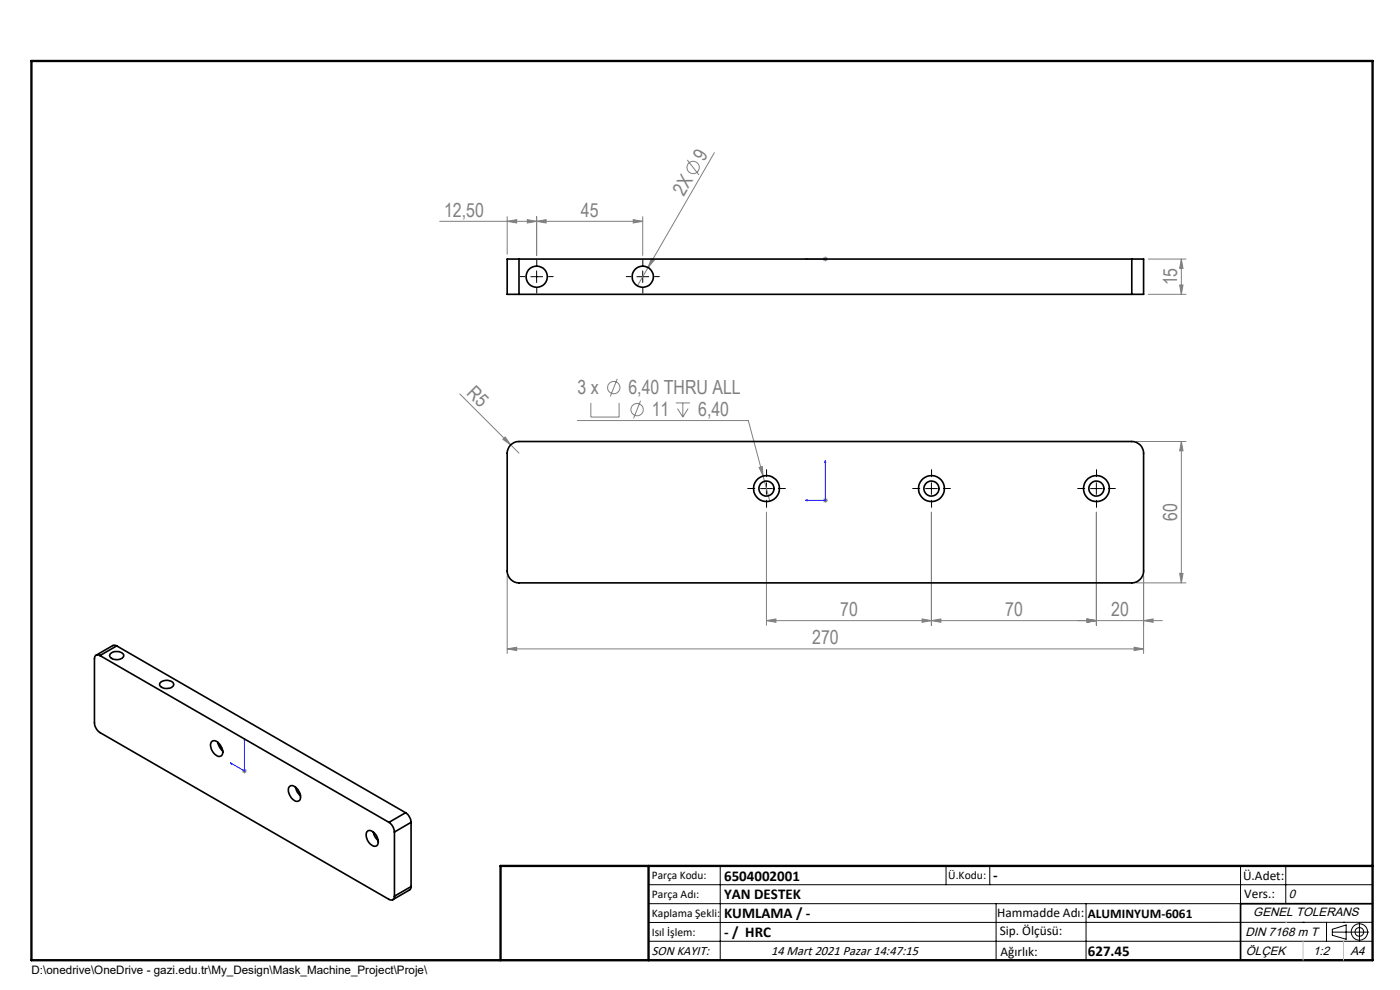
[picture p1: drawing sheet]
<svg xmlns="http://www.w3.org/2000/svg" width="297mm" height="210mm" viewBox="0 0 297 210" stroke-linecap="round" stroke-linejoin="round" font-family="sans-serif">
<g fill="none" stroke="#808080" stroke-width=".21">
<path d="M145.8 33.9l2.5 3.2M151.6 32.4l-16.4 28.2M93.3 46.9h43M107.6 46.9l2-.3v.7zM107.6 46v7.9M111.9 46.6l1.9 .3-1.9 .4zM113.8 46.9l2.1-.3v.7zM113.8 46v8.2M134.3 46.6l2 .3-2 .4zM136.3 46v8.2M138.2 54.8l.6 .4-1.3 1.6zM174.6 55h1"/>
<path d="M174.7 54.6l.8 .7M175.1 54.4v1M175.5 54.6l-.8 .7M243.6 55h8M250.6 55v7.4M250.6 55l.4 1.9h-.7zM243.6 62.4h8M250.3 60.5h.7l-.4 1.9zM97.5 83.6l12.6 12.5M106.7 93.2l.5-.5 1.1 1.7zM122.5 89.2h36.3l3.1 11.8M125.3 85.5v3h6v-3"/>
<path d="M131 80.4l-1.5 3.7M135.9 85l-1.5 3.8M143.4 85.5h3M143.7 86.7l1.2 1.8M144.9 85.5v3M146 86.7l-1.1 1.8M161 99.2l.7-.3 .2 2.1zM241.1 93.7h10.5M250.6 93.7l.4 1.9h-.7zM250.6 93.7v29.9M161.9 101l1.4 5.3M162.6 108.6v24"/>
<path d="M174.6 106.1h1M174.7 105.8l.8 .7M175.1 105.6v1M175.5 105.8l-.8 .7M197.6 108.6v24M232.6 108.6v24M107.6 137.6l2-.3v.7zM107.6 122.1v16.5M107.6 137.6h135M162.6 131.6l2-.3v.7zM162.6 131.6h84M195.6 131.3l2 .3-2 .4z"/>
<path d="M197.6 131.6l2-.3v.7zM230.6 131.3l2 .3-2 .4zM240.6 137.3l2 .3-2 .4zM241.1 123.6h10.5M242.6 131.6l2-.3v.7zM242.6 122.1v16.5M250.3 121.6h.7l-.4 2zM51.4 163.5h1M51.5 163.2l.7 .7M51.9 163v1.1M52.2 163.2l-.7 .7"/>
<circle cx="147" cy="35.5" r="1.31"/>
<circle cx="130.2" cy="82.2" r="1.31"/>
<circle cx="135.2" cy="86.9" r="1.3"/>
</g>
<g fill="none" stroke="#000" stroke-width=".21">
<path d="M112.6 58.7h2.5M113.8 57.5v2.4M135.1 58.7h2.5M136.3 57.5v2.4M161.4 103.6h2.5M162.6 102.4v2.5M196.4 103.6h2.5M197.6 102.4v2.5M231.4 103.6h2.5M232.6 102.4v2.5M137.6 187.7h153.6M137.6 191.7h153.6"/>
<path d="M137.6 199.7h153.6M152.8 183.7v20M200.7 183.7v4M210 183.7v4M211.3 191.7v12M230.4 191.7v12M263.2 183.7v20M272.8 183.7v8M276.4 195.6h.1M281.4 195.6v4.1M282.6 197.7h7.8M282.6 197.1l3-.9v3l-3-.8z"/>
<path d="M285 195.6h.1M288.4 195.8v3.8M291.2 195.6l-153.6 .1"/>
<circle cx="288.4" cy="197.7" r="1.74"/>
<circle cx="288.4" cy="197.7" r=".93"/>
</g>
<path d="M170.9 55h.4h-.4M170.9 55h4.2M175 55h.2zM175.1 55h.1M175.1 97.7l.1 .4h-.2zM175.1 97.7v8.4h-4.2M170.9 106.1l.4-.1v.2zM51.9 156.6v.4l-.1-.1zM51.9 156.6v6.9l-3-1.7M48.9 161.8l.2 .1v.2z" fill="none" stroke="#00f" stroke-width=".21"/>
<g fill="none" stroke="#000" stroke-width=".21" stroke-dasharray="15.2 1.3 1.3 1.3">
<path d="M111.4 58.7h-1M113.9 56.2v-1M116.4 58.7h1M133.9 58.7h-1M136.4 56.2v-1M138.9 58.7h1M113.9 61.2v1M136.4 61.2v1M160.1 103.6h-1.5M162.6 101.1v-1.5M162.6 106.1v1.5M165.1 103.6h1.5"/>
<path d="M195.1 103.6h-1.5M197.6 101.1v-1.5M197.6 106.1v1.5M200.1 103.6h1.5M230.1 103.6h-1.5M232.6 101.1v-1.5M232.6 106.1v1.5M235.1 103.6h1.5"/>
</g>
<path d="M106.2 203.7h185" fill="none" stroke="#000" stroke-width=".25"/>
<path d="M291.2 191.7h-28v12" fill="none" stroke="#000" stroke-width=".35"/>
<path d="M6.7 12.9h284.5v190.8h-284.5zM137.6 183.7v20M291.2 183.7h-185v20" fill="none" stroke="#000" stroke-width=".5"/>
<path d="M272.8 195.6h.1M276.4 199.7v4M285 199.7v4" fill="none" stroke="#c0c0c0" stroke-width=".21"/>
<g fill="#00f">
<path d="M170.9 106.1l.4 .1v-.2zM175.1 97.7l-.1 .4h.2z"/>
<path d="M170.9 55h.4zM175 55h.2z"/>
<path d="M48.9 161.8l.2 .3v-.2zM51.9 156.6l-.1 .3 .1 .1z"/>
</g>
<g fill="#808080">
<path d="M106.7 93.2l.5-.5 1.1 1.7z"/>
<path d="M138.2 54.8l.6 .4-1.3 1.6z"/>
<path d="M107.6 137.6l2-.3v.7zM240.6 137.3l2 .3-2 .4zM230.6 131.3l2 .3-2 .4zM242.6 131.6l2-.3v.7zM197.6 131.6l2-.3v.7zM230.6 131.3l2 .3-2 .4zM162.6 131.6l2-.3v.7zM195.6 131.3l2 .3-2 .4zM161 99.2l.9 1.8-.2-2.1zM107.6 46.9l2-.3v.7zM111.9 46.6l1.9 .3-1.9 .4zM113.8 46.9l2.1-.3v.7zM134.3 46.6l2 .3-2 .4z"/>
<path d="M250.3 121.6h.7l-.4 2zM250.6 93.7l.4 1.9h-.7z"/>
<path d="M250.6 55l.4 1.9h-.7zM250.3 60.5h.7l-.4 1.9z"/>
</g>
<g fill="none" stroke="#000" stroke-width=".35">
<path d="M110.1 55h-2.5v7.4h2.5M110.1 55v7.4M110.1 55h130M240.1 55h2.5v7.4h-2.5M240.1 55v7.4M110.1 62.4h130M108.3 94.4a2.47 2.47 0 0 1 1.8-.7h130a2.47 2.47 0 0 1 2.5 2.4v25a2.53 2.53 0 0 1-2.5 2.5h-130a2.53 2.53 0 0 1-2.5-2.5v-25a2.72 2.72 0 0 1 .7-1.7zM21.2 139.1a.72 .72 0 0 0-.8-.1 .72 .72 0 0 0-.4 .7v13.6a2.71 2.71 0 0 0 1.2 2.1l61.3 35.4a.72 .72 0 0 0 .8 0 .72 .72 0 0 0 .4-.7M21.2 139.1l61.3 35.3M23.4 138.7a1.99 1.99 0 0 1 2.8 .2 1.48 1.48 0 0 1-2 1 .79 .79 0 0 1-.8-.4 .79 .79 0 0 1 0-.8zM24.8 137l-.9-.1-3.5 2.1M24.8 137l-3.6 2.1"/>
<path d="M24.8 137l61.2 35.4M34 144.8a1.9 1.9 0 0 1 2.8 .3 1.15 1.15 0 0 1-1.4 .9 1.17 1.17 0 0 1-1.5-1.1zM44.9 157.3a1.27 1.27 0 0 1 1.8 .7 1.82 1.82 0 0 1 .2 2.4 1.92 1.92 0 0 1-2.1-1.6l-.1-.9zM46.2 157.5l.4 1.1 .6 .7M61.3 167a1.03 1.03 0 0 1 1.7 .3 1.9 1.9 0 0 1 .4 2.6 1.87 1.87 0 0 1-2.1-1.6l-.1-.6zM62.7 167l.4 1.1 .6 .7M77.9 176.3a1.64 1.64 0 0 1 2.1 1.4 1.19 1.19 0 0 1-.5 1.8 2.32 2.32 0 0 1-1.6-3.2zM79.2 176.5l.4 1.1 .6 .7M82.5 174.4a2.71 2.71 0 0 1 1.2 2.1M83.7 176.5v13.6M86 172.4a2.71 2.71 0 0 1 1.2 2M86 172.4l-3.5 2"/>
<path d="M87.2 174.4l-3.5 2.1M87.2 174.4v13.7M87.2 188.1l-.1 .4-.2 .3-3.6 2M87.2 188.1l-3.5 2"/>
<circle cx="113.9" cy="58.7" r="2.26"/>
<circle cx="136.3" cy="58.7" r="2.25"/>
<circle cx="162.6" cy="103.7" r="2.75"/>
<circle cx="162.6" cy="103.6" r="1.61"/>
<circle cx="197.6" cy="103.7" r="2.75"/>
<circle cx="197.6" cy="103.6" r="1.61"/>
<circle cx="232.6" cy="103.7" r="2.75"/>
<circle cx="232.6" cy="103.6" r="1.6"/>
</g>
<g font-size="4.1" fill="#808080">
<text x="149.4" y="34.3" transform="rotate(-60 149.4 34.3)">9</text>
<text x="145.1" y="41.8" transform="rotate(-60 145.1 41.8)">2X</text>
<text x="94.2" y="46">12,50</text>
<text x="123.2" y="46">45</text>
<text x="249.7" y="60.6" transform="rotate(-90 249.7 60.6)">15</text>
<text x="98.9" y="83.6" transform="rotate(45 98.9 83.6)">R5</text>
<text x="122.5" y="83.6">3 x</text>
<text x="133.3" y="83.6">6,40 THRU ALL</text>
<text x="138.3" y="88.3">11</text>
<text x="148.1" y="88.3">6,40</text>
<text x="249.7" y="110.5" transform="rotate(-90 249.7 110.5)">60</text>
<text x="178.2" y="130.7">70</text>
<text x="213.2" y="130.7">70</text>
<text x="235.7" y="130.7">20</text>
<text x="172.3" y="136.7">270</text>
</g>
<g font-size="3.2">
<text x="153.6" y="186.8">6504002001</text>
<text x="153.6" y="190.8">YAN DESTEK</text>
<text x="210.7" y="186.6">-</text>
<text x="153.6" y="194.8">KUMLAMA / -</text>
<text x="153.6" y="198.8">- / HRC</text>
<text x="230.8" y="202.8">627.45</text>
</g>
<g font-size="2.8">
<text x="263.7" y="186.7">Ü.Adet:</text>
<text x="263.9" y="190.5">Vers.:</text>
<text x="211.5" y="194.5">Hammadde Adı:</text>
<text x="230.8" y="194.7">ALUMINYUM-6061</text>
<text x="138.3" y="202.6">SON KAYIT:</text>
<text x="163.6" y="202.6">14 Mart 2021 Pazar 14:47:15</text>
<text x="212.1" y="198.4">Sip. Ölçüsü:</text>
<text x="212.2" y="202.7">Ağırlık:</text>
</g>
<g font-size="2.6">
<text x="273.4" y="190.4">0</text>
<text x="265.9" y="194.4">GENEL TOLERANS</text>
<text x="264.2" y="198.5">DIN 7168 m T</text>
<text x="264.3" y="202.6">ÖLÇEK</text>
<text x="278.5" y="202.6">1:2</text>
<text x="286.5" y="202.6">A4</text>
</g>
<g font-size="2.5">
<text x="138.3" y="186.4">Parça Kodu:</text>
<text x="138.3" y="190.5">Parça Adı:</text>
<text x="201.2" y="186.5">Ü.Kodu:</text>
<text x="138.3" y="194.5">Kaplama Şekli:</text>
<text x="138.3" y="198.6">Isıl İşlem:</text>
<text x="6.7" y="206.7">D:\onedrive\OneDrive - gazi.edu.tr\My_Design\Mask_Machine_Project\Proje\</text>
</g>
</svg>
